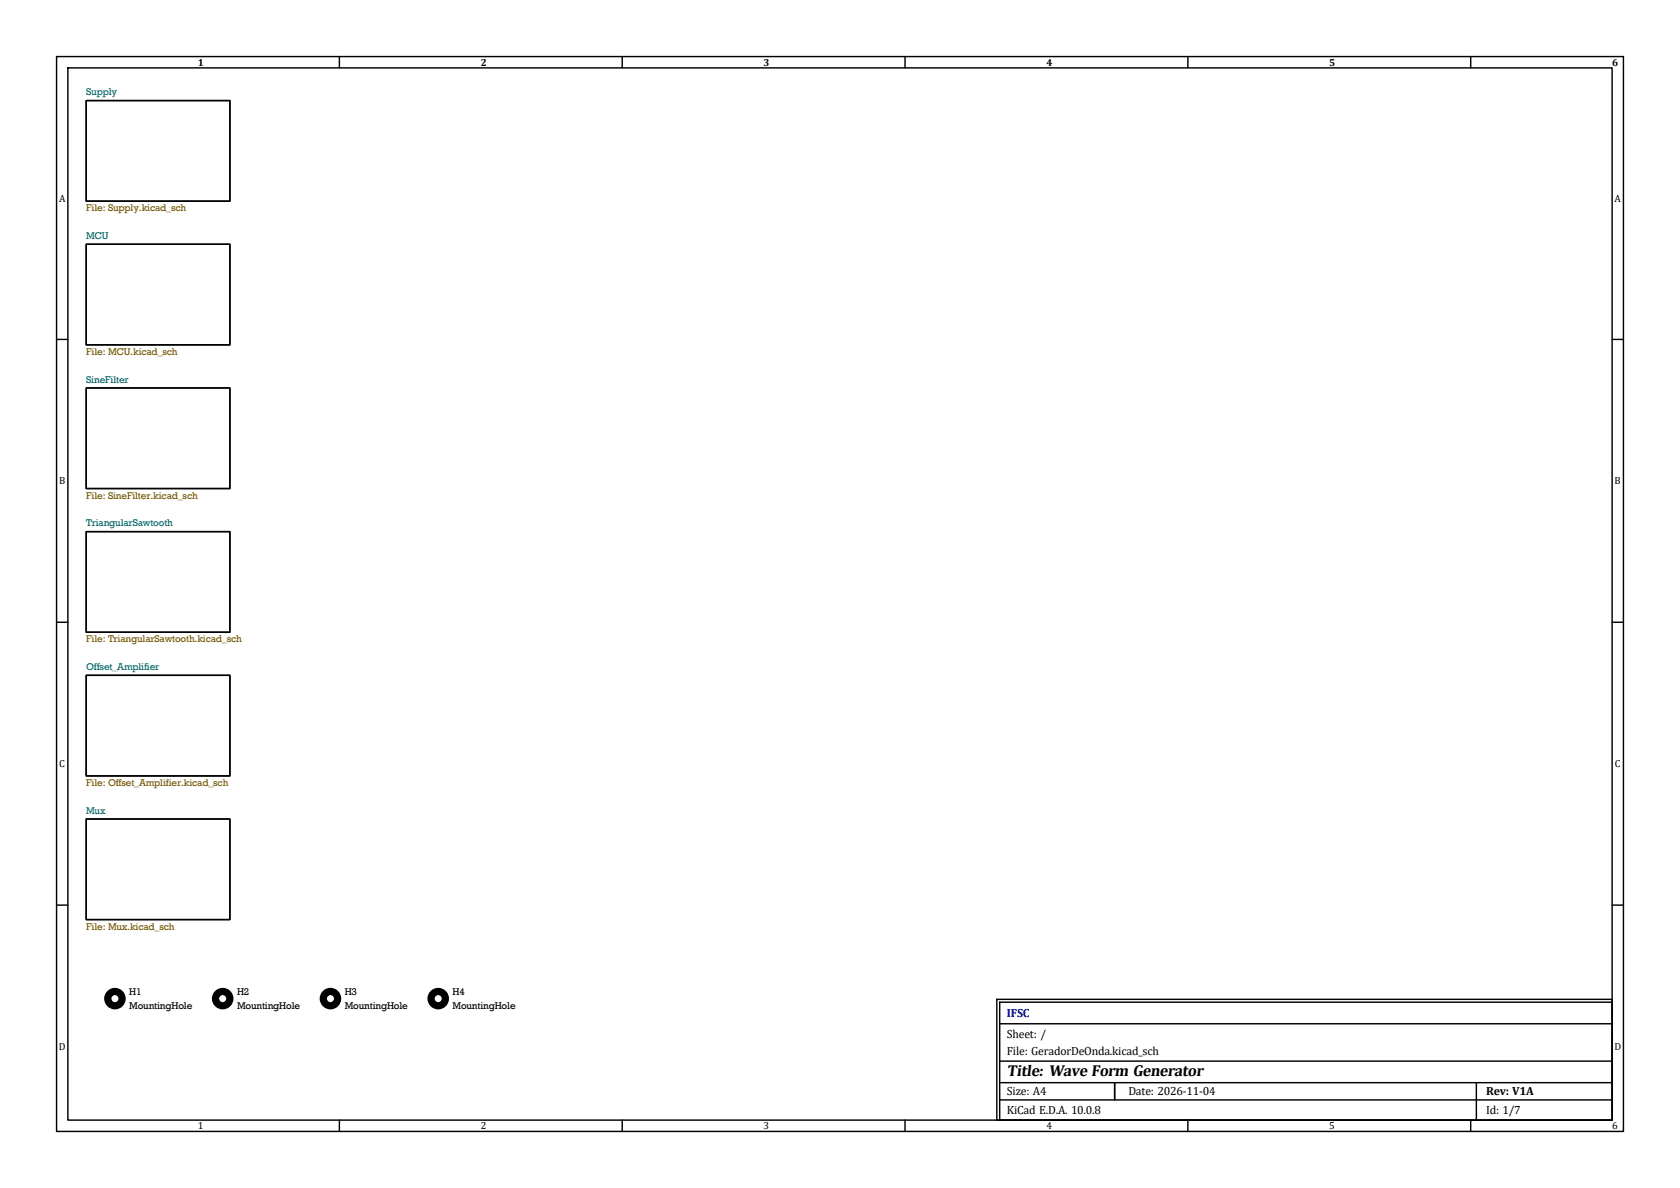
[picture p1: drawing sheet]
<svg xmlns="http://www.w3.org/2000/svg" width="297mm" height="210mm" viewBox="0 0 297 210" stroke-linecap="round" stroke-linejoin="round" font-family="sans-serif">
<g fill="none" stroke="#000" stroke-width=".25">
<path d="M10 10h277v190h-277zM12 12h273v186h-273zM15.2 17.8h25.4v17.8h-25.4zM60 10v2M110 10v2M160 10v2M210 10v2M260 10v2M15.2 43.2h25.4v17.8h-25.4zM10 60h2M15.2 68.6h25.4v17.8h-25.4zM285 60h2"/>
<path d="M15.2 94h25.4v17.8h-25.4zM10 110h2M15.2 119.4h25.4v17.8h-25.4zM285 110h2M15.2 144.8h25.4v17.8h-25.4zM10 160h2M176.2 176.7h108.8v21.3h-108.8zM176.7 177.2h108.3v20.8h-108.3zM285 160h2M60 198v2M110 198v2M160 198v2"/>
<path d="M176.7 194.4h108.2M176.7 191.4h108.2M176.7 187.6h108.2M176.7 181h108.2M197.1 191.5v2.9M210 198v2M260 198v2M261 191.5v6.5"/>
</g>
<g fill="none" stroke="#000" stroke-width="1.3">
<circle cx="20.3" cy="176.5" r="1.27"/>
<circle cx="39.4" cy="176.5" r="1.27"/>
<circle cx="58.4" cy="176.5" r="1.27"/>
<circle cx="77.5" cy="176.5" r="1.27"/>
</g>
<text font-size="2.8" x="178" y="190.3">Title: Wave Form Generator</text>
<text font-size="2.1" fill="#000084" x="178" y="179.7">IFSC</text>
<g font-size="2.1">
<text x="178" y="183.5">Sheet: /</text>
<text x="178" y="186.4">File: GeradorDeOnda.kicad_sch</text>
<text x="178" y="196.9">KiCad E.D.A. 10.0.8</text>
<text x="178" y="193.6">Size: A4</text>
<text x="199.5" y="193.6">Date: 2026-11-04</text>
<text x="262.7" y="193.6">Rev: V1A</text>
<text x="262.7" y="196.9">Id: 1/7</text>
</g>
<g font-size="1.8">
<text x="35" y="11.6">1</text>
<text x="85" y="11.6">2</text>
<text x="135" y="11.6">3</text>
<text x="185" y="11.6">4</text>
<text x="235" y="11.6">5</text>
<text x="285" y="11.6">6</text>
<text x="10.4" y="35.6">A</text>
<text x="285.4" y="35.6">A</text>
<text x="10.4" y="85.6">B</text>
<text x="285.4" y="85.6">B</text>
<text x="10.5" y="135.6">C</text>
<text x="285.5" y="135.6">C</text>
<text x="22.9" y="175.9">H1</text>
<text x="22.9" y="178.4">MountingHole</text>
<text x="41.9" y="175.9">H2</text>
<text x="41.9" y="178.4">MountingHole</text>
<text x="61" y="175.9">H3</text>
<text x="61" y="178.4">MountingHole</text>
<text x="80" y="175.9">H4</text>
<text x="80" y="178.4">MountingHole</text>
<text x="10.4" y="185.6">D</text>
<text x="285.4" y="185.6">D</text>
<text x="35" y="199.6">1</text>
<text x="85" y="199.6">2</text>
<text x="135" y="199.6">3</text>
<text x="185" y="199.6">4</text>
<text x="235" y="199.6">5</text>
<text x="285" y="199.6">6</text>
</g>
<g font-size="1.8" fill="#006464">
<text x="15.2" y="16.9">Supply</text>
<text x="15.2" y="42.3">MCU</text>
<text x="15.2" y="67.7">SineFilter</text>
<text x="15.2" y="93.1">TriangularSawtooth</text>
<text x="15.2" y="118.5">Offset_Amplifier</text>
<text x="15.2" y="143.9">Mux</text>
</g>
<g font-size="1.8" fill="#725600">
<text x="15.2" y="37.4">File: Supply.kicad_sch</text>
<text x="15.2" y="62.8">File: MCU.kicad_sch</text>
<text x="15.2" y="88.2">File: SineFilter.kicad_sch</text>
<text x="15.2" y="113.6">File: TriangularSawtooth.kicad_sch</text>
<text x="15.2" y="139">File: Offset_Amplifier.kicad_sch</text>
<text x="15.2" y="164.4">File: Mux.kicad_sch</text>
</g>
</svg>
